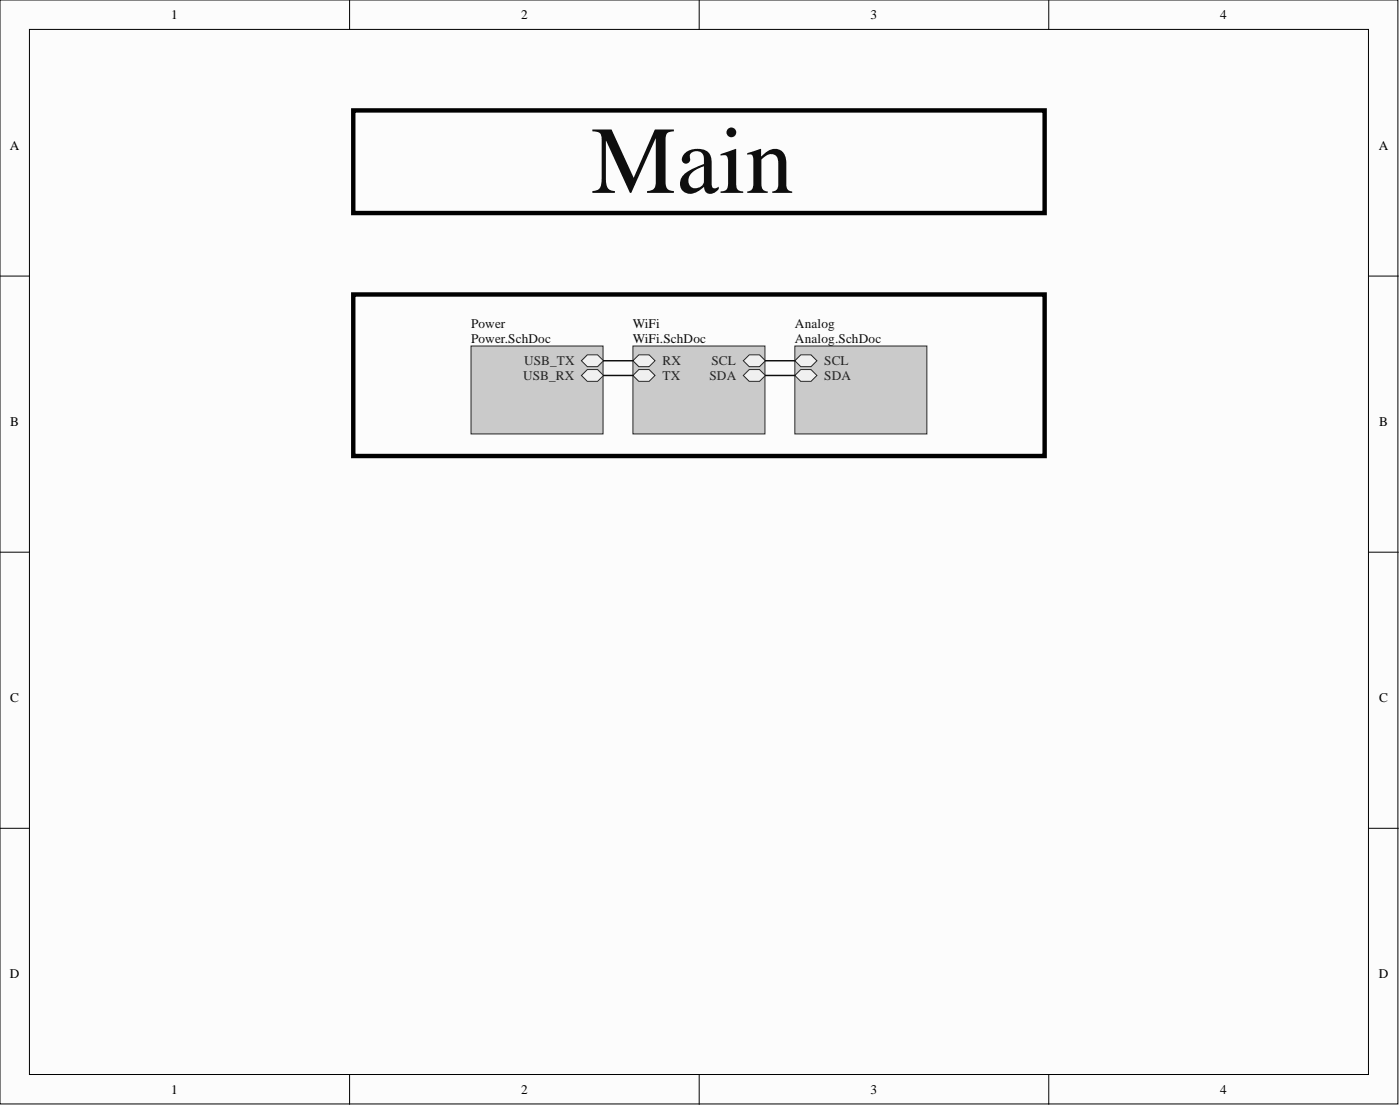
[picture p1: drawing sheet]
<svg xmlns="http://www.w3.org/2000/svg" width="241mm" height="190mm" viewBox="0 0 241 190" stroke-linecap="round" stroke-linejoin="round" font-family="sans-serif">
<g fill="#fcfcfc" stroke="#000" stroke-width=".17">
<path d="M0 0h240.9v190.1h-240.9z"/>
<path d="M5.1 5.1h230.8v180h-230.8z"/>
</g>
<path d="M60.3 0v5.1M120.5 0v5.1M180.8 0v5.1M0 47.6h5.1M235.9 47.6h5.1M0 95.1h5.1M235.9 95.1h5.1M0 142.7h5.1M235.9 142.7h5.1M60.3 185.2v5M120.5 185.2v5M180.8 185.2v5" fill="none" stroke="#000" stroke-width=".17"/>
<path d="M81.2 59.6h22.7v15.1h-22.7z" fill="#cacaca" stroke="#262626" stroke-width=".17"/>
<path d="M100.2 62.1l1-1h1.8l1 1-1 1.1h-1.8z" fill-rule="evenodd" fill="#f0f0f0"/>
<path d="M100.2 62.1l1-1h1.8l1 1-1 1.1h-1.8z" fill="none" stroke="#262626" stroke-width=".17"/>
<path d="M100.2 64.7l1-1h1.8l1 1-1 1h-1.8z" fill-rule="evenodd" fill="#f0f0f0"/>
<path d="M100.2 64.7l1-1h1.8l1 1-1 1h-1.8z" fill="none" stroke="#262626" stroke-width=".17"/>
<path d="M109.1 59.6h22.7v15.1h-22.7z" fill="#cacaca" stroke="#262626" stroke-width=".17"/>
<path d="M128.1 62.1l1-1h1.8l1 1-1 1.1h-1.8z" fill-rule="evenodd" fill="#f0f0f0"/>
<path d="M128.1 62.1l1-1h1.8l1 1-1 1.1h-1.8z" fill="none" stroke="#262626" stroke-width=".17"/>
<path d="M128.1 64.7l1-1h1.8l1 1-1 1h-1.8z" fill-rule="evenodd" fill="#f0f0f0"/>
<path d="M128.1 64.7l1-1h1.8l1 1-1 1h-1.8z" fill="none" stroke="#262626" stroke-width=".17"/>
<path d="M109.1 64.7l1-1h1.8l1 1-1 1h-1.8z" fill-rule="evenodd" fill="#f0f0f0"/>
<path d="M109.1 64.7l1-1h1.8l1 1-1 1h-1.8z" fill="none" stroke="#262626" stroke-width=".17"/>
<path d="M109.1 62.1l1-1h1.8l1 1-1 1.1h-1.8z" fill-rule="evenodd" fill="#f0f0f0"/>
<path d="M109.1 62.1l1-1h1.8l1 1-1 1.1h-1.8z" fill="none" stroke="#262626" stroke-width=".17"/>
<path d="M60.9 19h119.2v17.7h-119.2zM60.9 50.7h119.2v27.8h-119.2z" fill="none" stroke="#000" stroke-width=".76"/>
<path d="M137 59.6h22.8v15.1h-22.8z" fill="#cacaca" stroke="#262626" stroke-width=".17"/>
<path d="M137 62.1l1-1h1.8l1 1-1 1.1h-1.8z" fill-rule="evenodd" fill="#f0f0f0"/>
<path d="M137 62.1l1-1h1.8l1 1-1 1.1h-1.8z" fill="none" stroke="#262626" stroke-width=".17"/>
<path d="M137 64.7l1-1h1.8l1 1-1 1h-1.8z" fill-rule="evenodd" fill="#f0f0f0"/>
<path d="M137 64.7l1-1h1.8l1 1-1 1h-1.8z" fill="none" stroke="#262626" stroke-width=".17"/>
<path d="M104 62.1h5.1M104 64.7h5.1M131.9 62.1h5.1M131.9 64.7h5.1" fill="none" stroke="#0e0e0e" stroke-width=".25"/>
<text font-size="16.5" fill="#0e0e0e" x="101.9" y="33.2">Main</text>
<g font-size="2.3">
<text x="29.5" y="3.3">1</text>
<text x="89.8" y="3.3">2</text>
<text x="150" y="3.3">3</text>
<text x="210.3" y="3.3">4</text>
<text x="1.7" y="25.8">A</text>
<text x="237.6" y="25.8">A</text>
<text x="1.8" y="73.4">B</text>
<text x="237.7" y="73.4">B</text>
<text x="1.8" y="120.9">C</text>
<text x="237.7" y="120.9">C</text>
<text x="1.7" y="168.5">D</text>
<text x="237.6" y="168.5">D</text>
<text x="29.5" y="188.4">1</text>
<text x="89.8" y="188.4">2</text>
<text x="150" y="188.4">3</text>
<text x="210.3" y="188.4">4</text>
</g>
<g font-size="2.3" fill="#0e0e0e">
<text x="81.2" y="56.6">Power</text>
<text x="81.2" y="59.1">Power.SchDoc</text>
<text x="109.1" y="56.6">WiFi</text>
<text x="109.1" y="59.1">WiFi.SchDoc</text>
<text x="137" y="56.6">Analog</text>
<text x="137" y="59.1">Analog.SchDoc</text>
</g>
<g font-size="2.3" fill="#262626">
<text x="90.1" y="65.4">USB_RX</text>
<text x="90.3" y="62.9">USB_TX</text>
<text x="114.2" y="65.4">TX</text>
<text x="114.2" y="62.9">RX</text>
<text x="122.3" y="65.4">SDA</text>
<text x="122.6" y="62.9">SCL</text>
<text x="142.1" y="62.9">SCL</text>
<text x="142.1" y="65.4">SDA</text>
</g>
</svg>
